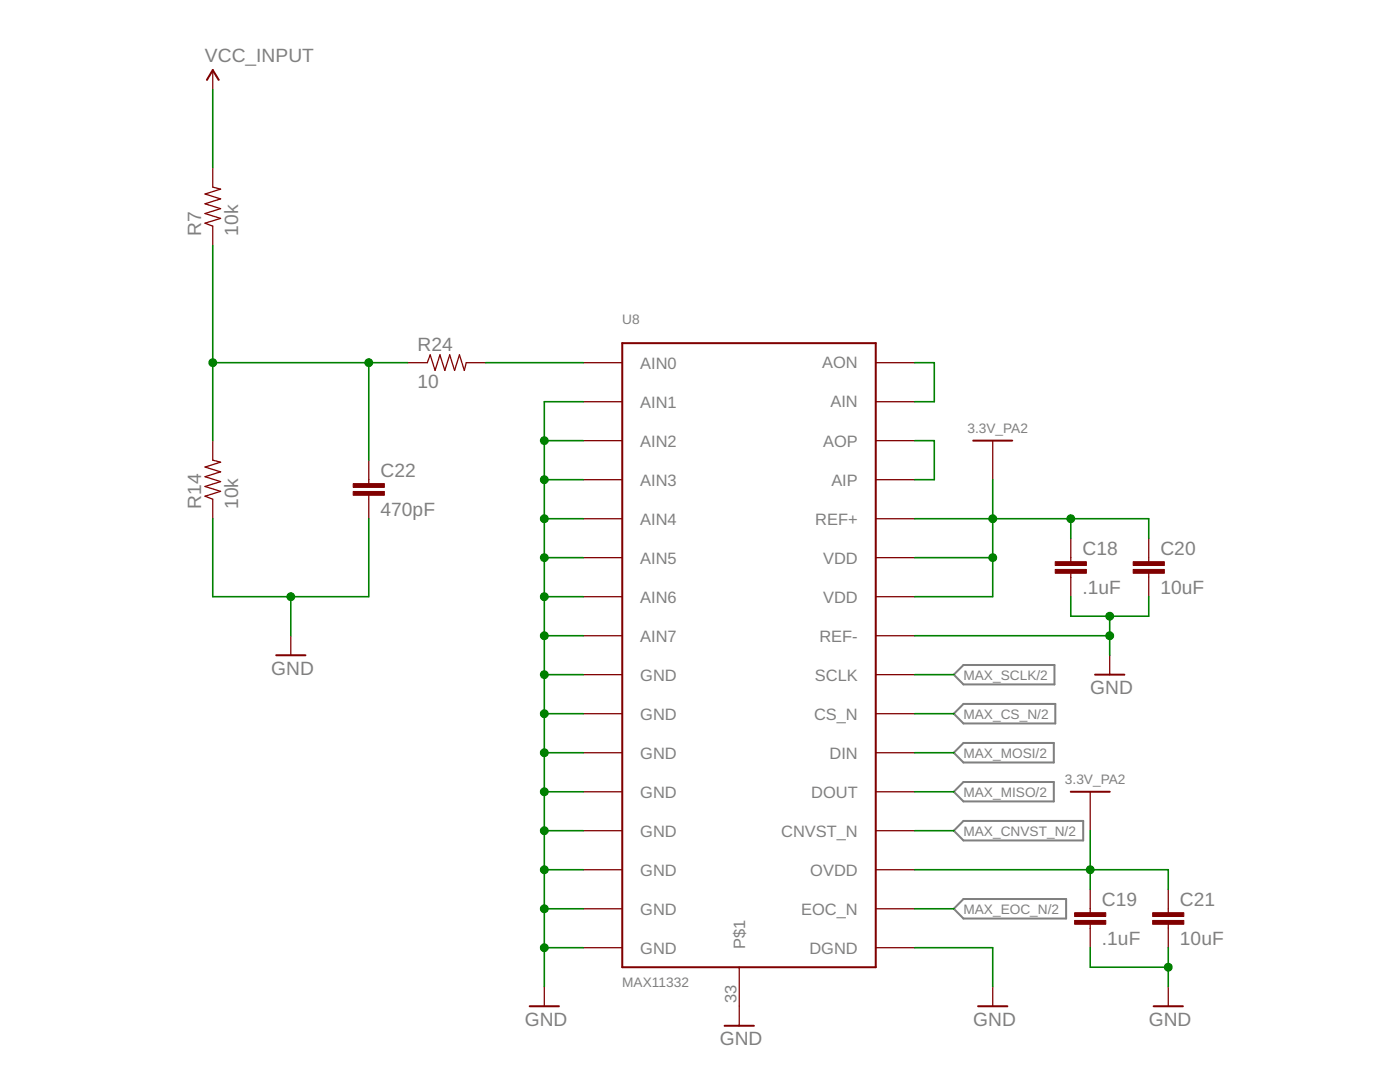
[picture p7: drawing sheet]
<svg xmlns="http://www.w3.org/2000/svg" width="279mm" height="216mm" viewBox="0 0 279 216" stroke-linecap="round" stroke-linejoin="round" font-family="sans-serif">
<path d="M190.4 134.6l1.9-1.9h18.1v3.9h-18.1zM192.3 140.5h18.3v3.9h-18.3l-1.9-2zM192.3 148.3h18v3.8h-18l-1.9-1.9zM192.3 156h18v3.9h-18l-1.9-1.9zM192.3 163.8h23.9v3.9h-23.9l-1.9-1.9zM192.3 179.4h20.5v3.9h-20.5l-1.9-2z" fill="none" stroke="#808080" stroke-width=".4"/>
<path d="M41.3 15.9l1.2-1.9 1.1 1.9M124.2 68.5h50.6v124.5h-50.6zM194.2 87.9h7.8M55.1 130.7h5.9M218.5 134.6h5.9M213.7 158h7.8M105.7 200.8h5.8M144.6 204.7h5.9M195.2 200.8h5.8M230.2 200.8h5.9" fill="none" stroke="#800000" stroke-width=".4"/>
<g fill="none" stroke="#800000" stroke-width=".25">
<path d="M42.5 14v3.9M42.5 33.5v3.8l1.5 .4-3.1 1 3.1 1-3.1 1 3.1 .9-3.1 1 3.1 1-3.1 .9 1.6 .6v3.9M81.4 72.4h3.9l.6-1.6 .9 3.1 1-3.1 1 3.1 .9-3.1 1 3.1 1-3.1 1 3.1 .3-1.5h3.9M116.4 72.4h7.8M174.8 72.4h7.8M42.5 87.9v3.9l1.5 .4-3.1 1 3.1 .9-3.1 1 3.1 1-3.1 1 3.1 .9-3.1 1 1.6 .6v3.9M73.6 91.8v4.7M73.6 98.8v4.7M116.4 80.2h7.8M116.4 87.9h7.8M116.4 95.7h7.8M174.8 80.2h7.8"/>
<path d="M174.8 87.9h7.8M174.8 95.7h7.8M198.1 87.9v7.8M116.4 103.5h7.8M116.4 111.3h7.8M116.4 119.1h7.8M174.8 103.5h7.8M174.8 111.3h7.8M174.8 119.1h7.8M213.7 107.4v4.7M213.7 114.4v4.7M229.3 107.4v4.7"/>
<path d="M229.3 114.4v4.7M58 126.9v3.8M116.4 126.9h7.8M116.4 134.6h7.8M174.8 126.9h7.8M174.8 134.6h7.8M221.5 130.7v3.9M116.4 142.4h7.8M116.4 150.2h7.8M116.4 158h7.8M174.8 142.4h7.8M174.8 150.2h7.8"/>
<path d="M174.8 158h7.8M217.6 158v7.8M116.4 165.8h7.8M116.4 173.5h7.8M174.8 165.8h7.8M174.8 173.5h7.8M217.6 177.4v4.7M233.2 177.4v4.7M108.6 196.9v3.9M116.4 181.3h7.8M116.4 189.1h7.8M147.5 193v11.7"/>
<path d="M174.8 181.3h7.8M174.8 189.1h7.8M198.1 196.9v3.9M217.6 184.4v4.7M233.2 184.4v4.7M233.2 196.9v3.9"/>
</g>
<g fill="#800000" stroke="#800000" stroke-width=".2">
<path d="M210.6 113.6h6.2v.8h-6.2z"/>
<path d="M210.6 112.1h6.2v.7h-6.2z"/>
<path d="M214.5 183.7h6.2v.7h-6.2z"/>
<path d="M214.5 182.1h6.2v.8h-6.2z"/>
<path d="M226.1 113.6h6.3v.8h-6.3z"/>
<path d="M226.1 112.1h6.3v.7h-6.3z"/>
<path d="M230 183.7h6.3v.7h-6.3z"/>
<path d="M230 182.1h6.3v.8h-6.3z"/>
<path d="M70.5 98.1h6.2v.7h-6.2z"/>
<path d="M70.5 96.5h6.2v.8h-6.2z"/>
</g>
<g fill="none" stroke="#008000" stroke-width=".32">
<path d="M42.5 17.9v15.6M42.5 49v38.9M42.5 72.4h38.9M73.6 72.4v19.4M96.9 72.4h19.5M182.6 72.4h3.9v7.8h-3.9M108.6 87.9h7.8M108.6 95.7h7.8M116.4 80.2h-7.8v116.7M182.6 87.9h3.9v7.8h-3.9M198.1 95.7v23.4h-15.5M42.5 103.5v15.6h31.1v-15.6"/>
<path d="M58 119.1v7.8M108.6 103.5h7.8M108.6 111.3h7.8M108.6 119.1h7.8M182.6 103.5h46.7v3.9M182.6 111.3h15.5M213.7 103.5v3.9M213.7 119.1v3.9h15.6v-3.9M108.6 134.6h7.8M108.6 126.9h7.8M182.6 134.6h7.8M182.6 126.9h38.9"/>
<path d="M221.5 123v7.7M108.6 142.4h7.8M108.6 150.2h7.8M108.6 158h7.8M182.6 142.4h7.8M182.6 150.2h7.8M182.6 158h7.8M108.6 165.8h7.8M108.6 173.5h7.8M182.6 165.8h7.8M182.6 173.5h50.6v3.9M217.6 165.8v11.6"/>
<path d="M108.6 181.3h7.8M108.6 189.1h7.8M182.6 181.3h7.8M182.6 189.1h15.5v7.8M217.6 189.1v3.9h15.6M233.2 189.1v7.8"/>
</g>
<g fill="#008000" stroke="#008000" stroke-width=".2">
<circle cx="108.6" cy="142.4" r=".78"/>
<circle cx="108.6" cy="150.2" r=".78"/>
<circle cx="108.6" cy="158" r=".78"/>
<circle cx="108.6" cy="165.8" r=".78"/>
<circle cx="108.6" cy="173.5" r=".78"/>
<circle cx="108.6" cy="181.3" r=".78"/>
<circle cx="108.6" cy="189.1" r=".78"/>
<circle cx="108.6" cy="111.3" r=".78"/>
<circle cx="108.6" cy="119.1" r=".78"/>
<circle cx="108.6" cy="126.9" r=".78"/>
<circle cx="108.6" cy="134.6" r=".78"/>
<circle cx="108.6" cy="87.9" r=".78"/>
<circle cx="108.6" cy="95.7" r=".78"/>
<circle cx="108.6" cy="103.5" r=".78"/>
<circle cx="221.5" cy="123" r=".78"/>
<circle cx="221.5" cy="126.9" r=".78"/>
<circle cx="233.2" cy="193" r=".78"/>
<circle cx="58" cy="119.1" r=".78"/>
<circle cx="42.5" cy="72.4" r=".78"/>
<circle cx="73.6" cy="72.4" r=".78"/>
<circle cx="213.7" cy="103.5" r=".78"/>
<circle cx="198.1" cy="103.5" r=".78"/>
<circle cx="198.1" cy="111.3" r=".78"/>
<circle cx="217.6" cy="173.5" r=".78"/>
</g>
<g font-size="3.8" fill="#808080">
<text x="40.9" y="12.4">VCC_INPUT</text>
<text x="40.2" y="47.1" transform="rotate(-90 40.2 47.1)">R7</text>
<text x="47.5" y="47.1" transform="rotate(-90 47.5 47.1)">10k</text>
<text x="83.3" y="70.1">R24</text>
<text x="83.3" y="77.4">10</text>
<text x="75.9" y="95.1">C22</text>
<text x="40.2" y="101.6" transform="rotate(-90 40.2 101.6)">R14</text>
<text x="47.5" y="101.6" transform="rotate(-90 47.5 101.6)">10k</text>
<text x="75.9" y="102.9">470pF</text>
<text x="216" y="110.7">C18</text>
<text x="231.6" y="110.7">C20</text>
<text x="216" y="118.5">.1uF</text>
<text x="231.6" y="118.5">10uF</text>
<text x="54.1" y="134.6">GND</text>
<text x="217.6" y="138.5">GND</text>
<text x="219.9" y="180.7">C19</text>
<text x="235.5" y="180.7">C21</text>
<text x="219.9" y="188.5">.1uF</text>
<text x="235.5" y="188.5">10uF</text>
<text x="104.7" y="204.7">GND</text>
<text x="143.6" y="208.6">GND</text>
<text x="194.2" y="204.7">GND</text>
<text x="229.3" y="204.7">GND</text>
</g>
<g font-size="3.3" fill="#808080">
<text x="127.8" y="73.5">AIN0</text>
<text x="164.1" y="73.5">AON</text>
<text x="127.8" y="81.3">AIN1</text>
<text x="165.7" y="81.3">AIN</text>
<text x="127.8" y="89.1">AIN2</text>
<text x="164.3" y="89.1">AOP</text>
<text x="127.8" y="96.9">AIN3</text>
<text x="165.9" y="96.9">AIP</text>
<text x="127.8" y="104.7">AIN4</text>
<text x="162.7" y="104.7">REF+</text>
<text x="127.8" y="112.4">AIN5</text>
<text x="164.3" y="112.4">VDD</text>
<text x="127.8" y="120.2">AIN6</text>
<text x="164.3" y="120.2">VDD</text>
<text x="127.8" y="128">AIN7</text>
<text x="163.5" y="128">REF-</text>
<text x="127.8" y="135.8">GND</text>
<text x="162.6" y="135.8">SCLK</text>
<text x="127.8" y="143.6">GND</text>
<text x="162.5" y="143.6">CS_N</text>
<text x="127.8" y="151.4">GND</text>
<text x="165.5" y="151.4">DIN</text>
<text x="127.8" y="159.1">GND</text>
<text x="161.9" y="159.1">DOUT</text>
<text x="127.8" y="166.9">GND</text>
<text x="155.9" y="166.9">CNVST_N</text>
<text x="127.8" y="174.7">GND</text>
<text x="161.7" y="174.7">OVDD</text>
<text x="127.8" y="182.5">GND</text>
<text x="159.9" y="182.5">EOC_N</text>
<text x="127.8" y="190.3">GND</text>
<text x="148.7" y="189.4" transform="rotate(-90 148.7 189.4)">P$1</text>
<text x="161.5" y="190.3">DGND</text>
<text x="147" y="200.2" transform="rotate(-90 147 200.2)">33</text>
</g>
<g font-size="2.7" fill="#808080">
<text x="124.2" y="64.6">U8</text>
<text x="193.1" y="86.4">3.3V_PA2</text>
<text x="192.3" y="135.6">MAX_SCLK/2</text>
<text x="192.3" y="143.4">MAX_CS_N/2</text>
<text x="192.3" y="151.2">MAX_MOSI/2</text>
<text x="192.3" y="159">MAX_MISO/2</text>
<text x="212.5" y="156.4">3.3V_PA2</text>
<text x="192.3" y="166.7">MAX_CNVST_N/2</text>
<text x="192.3" y="182.3">MAX_EOC_N/2</text>
<text x="124.2" y="196.9">MAX11332</text>
</g>
</svg>
